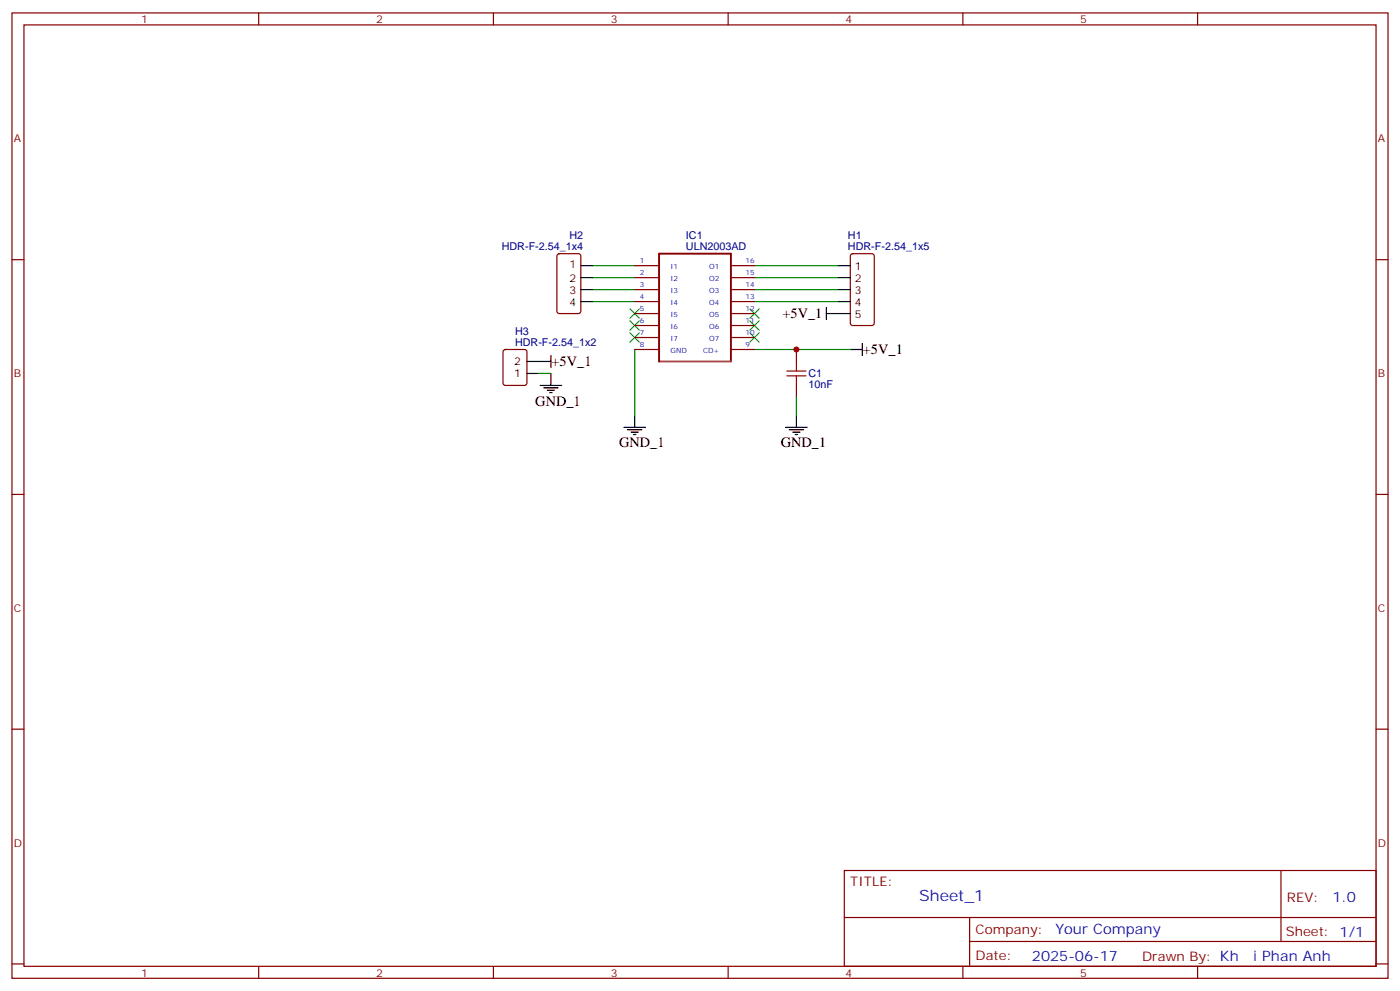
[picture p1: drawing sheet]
<svg xmlns="http://www.w3.org/2000/svg" width="412mm" height="292mm" viewBox="0 0 412 292" stroke-linecap="round" stroke-linejoin="round" font-family="sans-serif">
<g fill="none" stroke="#870000" stroke-width=".35">
<path d="M3.5 3.8h405.4v284.3h-405.4zM7.1 7.3h398.2v277.3h-398.2zM76.2 3.8v3.5M145.3 3.8v3.5M214.5 3.8v3.5M283.6 3.8v3.5M352.8 3.8v3.5M3.5 76.5h3.6M164.3 74.9l.4-.2h5.7l.6 .4 .1 16.6-.5 .6-5.9 .1-.6-.5-.1-16.5zM250.7 74.9l.5-.2h5.6l.7 .4v20.1l-.4 .6-5.9 .1-.7-.5v-20zM405.3 76.5h3.6M148.4 103.1l.5-.2h5.6l.7 .5v9.4l-.4 .7h-5.9l-.7-.4v-9.5z"/>
<path d="M234.6 102.9v3.6M234.6 113.5v3.6M3.5 145.6h3.6M405.3 145.6h3.6M3.5 214.8h3.6M405.3 214.8h3.6M248.7 256.4h156.6v28.2h-156.6zM377.3 256.4v20.9M248.7 270.2h156.5M285.6 277.3h119.6M285.6 270.2v14.2M3.5 283.9h3.6"/>
<path d="M76.2 284.6v3.5M145.3 284.6v3.5M214.5 284.6v3.5M283.6 284.6v3.5M352.8 284.6v3.5M405.3 283.9h3.6"/>
</g>
<g fill="none" stroke="#000" stroke-width=".35">
<path d="M171.1 78.2h3.5M246.9 78.2h3.6M171.1 81.8h3.5M171.1 85.3h3.5M171.1 88.8h3.5M243.4 92.4h7.1M243.4 90.6v3.5M246.9 81.8h3.6M246.9 85.3h3.6M246.9 88.8h3.6M155.2 110h3.5M155.2 106.5h7.1"/>
<path d="M159.1 113.5h6.4M160.2 114.2h4.2M161.2 114.9h2.1M161.9 115.6h.7M162.3 104.7v3.5M162.3 110v3.5M250.5 102.9h3.5M254 101.2v3.5M183.8 125.9h6.3M184.9 126.6h4.2M185.9 127.3h2.1M186.6 128h.7"/>
<path d="M187 122.3v3.6M231.4 125.9h6.4M232.5 126.6h4.2M233.5 127.3h2.2M234.2 128h.7M234.6 122.3v3.6"/>
</g>
<path d="M174.6 78.2h12.4M222.2 78.2h24.7M174.6 81.8h12.4M174.6 85.3h12.4M174.6 88.8h12.4M222.2 81.8h24.7M222.2 85.3h24.7M222.2 88.8h24.7M158.7 110h3.6M187 102.9v19.4M222.2 102.9h28.3M234.6 117.1v5.2" fill="none" stroke="#008700" stroke-width=".35"/>
<path d="M231.8 110.7h5.6M231.8 109.3h5.6M234.6 106.5v2.8M234.6 110.7v2.8" fill="none" stroke="#a10000" stroke-width=".35"/>
<path d="M185.6 90.9l2.8 2.9M185.6 94.5l2.8 2.8M185.6 98l2.8 2.8M188.4 90.9l-2.8 2.9M188.4 94.5l-2.8 2.8M188.4 98l-2.8 2.8M220.8 90.9l2.9 2.9M220.8 94.5l2.9 2.8M220.8 98l2.9 2.8M223.7 90.9l-2.9 2.9M223.7 94.5l-2.9 2.8M223.7 98l-2.9 2.8" fill="none" stroke="#3c3" stroke-width=".35"/>
<circle cx="234.6" cy="102.9" r=".88" fill="#c00"/>
<path d="M194.1 106.5v-31.8h21.2v31.8" fill="none" stroke="#870000" stroke-width=".56"/>
<path d="M194.1 106.5h21.2" fill="none" stroke="#a64a4a" stroke-width=".56"/>
<g fill="none" stroke="#870000" stroke-width=".35">
<path d="M187 78.2h6.9M215.3 78.2h6.9M187 81.8h6.9M187 85.3h6.9M187 88.8h6.9M187 92.4h6.9M187 95.9h6.9M187 99.4h6.9M215.3 81.8h6.9M215.3 85.3h6.9M215.3 88.8h6.9M215.3 92.4h6.9"/>
<path d="M215.3 95.9h6.9M215.3 99.4h6.9M187 102.9h6.9M215.3 102.9h6.9"/>
</g>
<text font-size="4.6" fill="#00f" x="270.8" y="265.4">Sheet_1</text>
<g font-size="4.2">
<text x="230.5" y="93.7">+5V_1</text>
<text x="162.5" y="107.9">+5V_1</text>
<text x="254.2" y="104.4">+5V_1</text>
<text x="157.7" y="119.6">GND_1</text>
<text x="182.4" y="131.5">GND_1</text>
<text x="230" y="131.5">GND_1</text>
</g>
<g font-size="4.2" fill="#00f">
<text x="392.5" y="265.7">1.0</text>
<text x="310.9" y="275.2">Your Company</text>
<text x="304" y="283">2025-06-17</text>
<text x="369.2" y="282.9">i Phan Anh</text>
</g>
<g font-size="3.9" fill="#800">
<text x="250.5" y="261">TITLE:</text>
<text x="379.1" y="265.7">REV:</text>
<text x="287.4" y="275.2">Company:</text>
<text x="378.7" y="275.8">Sheet: 1/1</text>
<text x="287.4" y="282.9">Date:</text>
<text x="336.4" y="282.9">Drawn By: Kh</text>
</g>
<g font-size="3.2" fill="#800">
<text x="41.6" y="6.8">1</text>
<text x="110.8" y="6.8">2</text>
<text x="179.9" y="6.8">3</text>
<text x="249.1" y="6.8">4</text>
<text x="318.2" y="6.8">5</text>
<text x="4.1" y="41.9">A</text>
<text x="405.9" y="41.9">A</text>
<text x="4.1" y="111.1">B</text>
<text x="405.9" y="111.1">B</text>
<text x="4.1" y="180.2">C</text>
<text x="405.9" y="180.2">C</text>
<text x="4.1" y="249.3">D</text>
<text x="405.9" y="249.3">D</text>
<text x="41.6" y="287.6">1</text>
<text x="110.8" y="287.6">2</text>
<text x="179.9" y="287.6">3</text>
<text x="249.1" y="287.6">4</text>
<text x="318.2" y="287.6">5</text>
</g>
<g font-size="3.2" fill="#000080">
<text x="167.7" y="70.4">H2</text>
<text x="202" y="70.4">IC1</text>
<text x="249.8" y="70.4">H1</text>
<text x="147.8" y="73.7">HDR-F-2.54_1x4</text>
<text x="202" y="73.7">ULN2003AD</text>
<text x="249.8" y="73.7">HDR-F-2.54_1x5</text>
<text x="151.7" y="101.9">HDR-F-2.54_1x2</text>
<text x="151.7" y="98.7">H3</text>
<text x="238.1" y="111.1">C1</text>
<text x="238.1" y="114.3">10nF</text>
</g>
<g font-size="3.2">
<text x="167.8" y="79">1</text>
<text x="167.8" y="83.2">2</text>
<text x="251.8" y="79.7">1</text>
<text x="251.8" y="83.2">2</text>
<text x="167.8" y="86.7">3</text>
<text x="251.8" y="86.7">3</text>
<text x="167.8" y="90.2">4</text>
<text x="251.8" y="90.2">4</text>
<text x="251.8" y="93.8">5</text>
<text x="151.4" y="107.5">2</text>
<text x="151.4" y="111.1">1</text>
</g>
<g font-size="2.1" fill="#00f">
<text x="188.5" y="77.6">1</text>
<text x="219.6" y="77.6">16</text>
<text x="188.5" y="81.1">2</text>
<text x="197.5" y="79.3">I1</text>
<text x="197.5" y="82.8">I2</text>
<text x="208.9" y="79.3">O1</text>
<text x="208.9" y="82.8">O2</text>
<text x="219.6" y="81.1">15</text>
<text x="188.5" y="84.6">3</text>
<text x="188.5" y="88.1">4</text>
<text x="197.5" y="86.3">I3</text>
<text x="197.5" y="89.9">I4</text>
<text x="208.9" y="86.3">O3</text>
<text x="208.9" y="89.9">O4</text>
<text x="219.6" y="84.6">14</text>
<text x="219.6" y="88.1">13</text>
<text x="188.5" y="91.7">5</text>
<text x="188.5" y="95.2">6</text>
<text x="197.5" y="93.4">I5</text>
<text x="208.9" y="93.4">O5</text>
<text x="219.6" y="91.7">12</text>
<text x="219.6" y="95.2">11</text>
<text x="188.5" y="98.7">7</text>
<text x="197.5" y="96.9">I6</text>
<text x="197.5" y="100.5">I7</text>
<text x="208.9" y="96.9">O6</text>
<text x="208.9" y="100.5">O7</text>
<text x="219.6" y="98.7">10</text>
<text x="188.5" y="102.2">8</text>
<text x="197.5" y="104">GND</text>
<text x="207.1" y="104">CD+</text>
<text x="219.6" y="102.2">9</text>
</g>
</svg>
